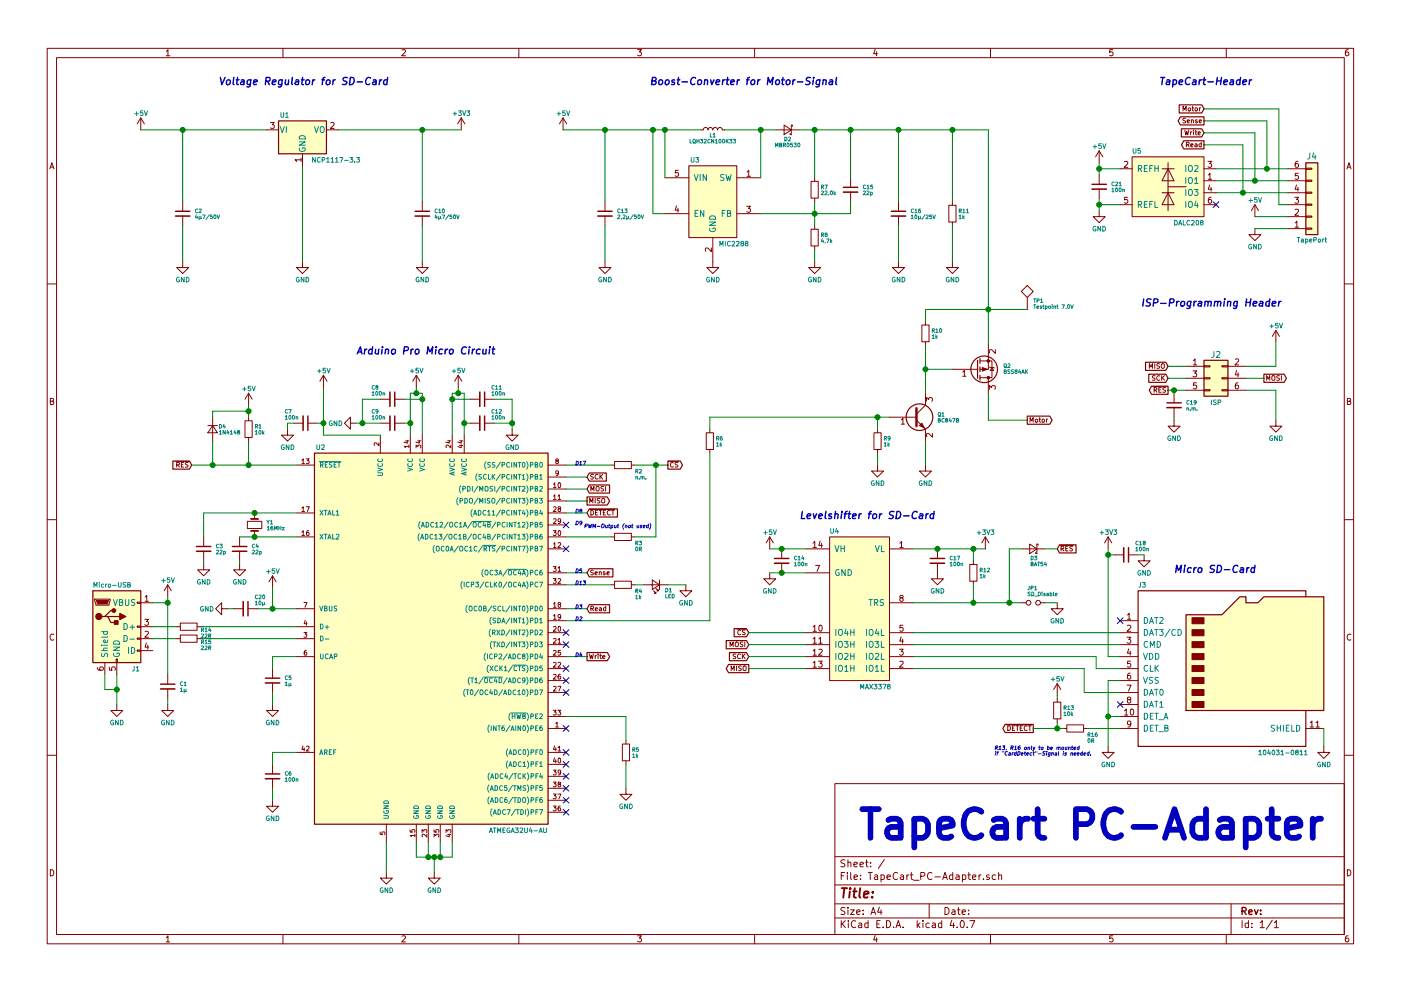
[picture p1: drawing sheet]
EESchema Schematic File Version 2
LIBS:TapeCart_PC-Adapter-rescue
LIBS:TTB
LIBS:power
LIBS:device
LIBS:switches
LIBS:relays
LIBS:motors
LIBS:transistors
LIBS:conn
LIBS:linear
LIBS:regul
LIBS:74xx
LIBS:cmos4000
LIBS:adc-dac
LIBS:memory
LIBS:xilinx
LIBS:microcontrollers
LIBS:dsp
LIBS:microchip
LIBS:analog_switches
LIBS:motorola
LIBS:texas
LIBS:intel
LIBS:audio
LIBS:interface
LIBS:digital-audio
LIBS:philips
LIBS:display
LIBS:cypress
LIBS:siliconi
LIBS:opto
LIBS:atmel
LIBS:contrib
LIBS:valves
LIBS:TapeCart_PC-Adapter-cache
EELAYER 25 0
EELAYER END
$Descr A4 11693 8268
encoding utf-8
Sheet 1 1
Title ""
Date ""
Rev ""
Comp ""
Comment1 ""
Comment2 ""
Comment3 ""
Comment4 ""
$EndDescr
$Comp
L ATMEGA32U4-AU U2
U 1 1
P 3625 5425
F 0 "U2" H 2675 7125 39  0000 C CNN
F 1 "ATMEGA32U4-AU" H 4325 3925 39  0000 C CNN
F 2 "Housings_QFP:TQFP-44_10x10mm_Pitch0.8mm" H 3625 5425 50  0001 C CIN
F 3 "" H 4725 6525 50  0001 C CNN
	1    3625 5425
	1    0    0    -1  
$EndComp
$Comp
L GND #PWR01
U 1 1
P 3625 7275
F 0 "#PWR01" H 3625 7025 50  0001 C CNN
F 1 "GND" H 3625 7125 39  0000 C CNN
F 2 "" H 3625 7275 50  0001 C CNN
F 3 "" H 3625 7275 50  0001 C CNN
	1    3625 7275
	1    0    0    -1  
$EndComp
Wire Wire Line
	3475 7025 3475 7150
Wire Wire Line
	3475 7150 3775 7150
Wire Wire Line
	3625 7150 3625 7275
Wire Wire Line
	3775 7150 3775 7025
Connection ~ 3625 7150
Wire Wire Line
	3675 7025 3675 7150
Connection ~ 3675 7150
Wire Wire Line
	3575 7025 3575 7150
Connection ~ 3575 7150
$Comp
L GND #PWR02
U 1 1
P 3225 7275
F 0 "#PWR02" H 3225 7025 50  0001 C CNN
F 1 "GND" H 3225 7125 39  0000 C CNN
F 2 "" H 3225 7275 50  0001 C CNN
F 3 "" H 3225 7275 50  0001 C CNN
	1    3225 7275
	1    0    0    -1  
$EndComp
Wire Wire Line
	3225 7025 3225 7275
$Comp
L Conn_01x06 J4
U 1 1
P 10950 1700
F 0 "J4" H 10950 1300 50  0000 C CNN
F 1 "TapePort" H 10950 2000 39  0000 C CNN
F 2 "TTB_MyLib:TTB_C64_Tapeport_PCB" H 10950 1700 50  0001 C CNN
F 3 "" H 10950 1700 50  0001 C CNN
	1    10950 1700
	1    0    0    1   
$EndComp
Wire Wire Line
	10750 1700 10675 1700
Wire Wire Line
	10475 1800 10750 1800
$Comp
L GND #PWR03
U 1 1
P 10475 1900
F 0 "#PWR03" H 10475 1650 50  0001 C CNN
F 1 "GND" H 10475 1750 39  0000 C CNN
F 2 "" H 10475 1900 50  0001 C CNN
F 3 "" H 10475 1900 50  0001 C CNN
	1    10475 1900
	1    0    0    -1  
$EndComp
Wire Wire Line
	10475 1900 10750 1900
$Comp
L +5V #PWR04
U 1 1
P 10475 1800
F 0 "#PWR04" H 10475 1650 50  0001 C CNN
F 1 "+5V" H 10475 1940 39  0000 C CNN
F 2 "" H 10475 1800 50  0001 C CNN
F 3 "" H 10475 1800 50  0001 C CNN
	1    10475 1800
	1    0    0    -1  
$EndComp
Text GLabel 10050 900  0    39   Input ~ 0
Motor
Text GLabel 10050 1200 0    39   Output ~ 0
Read
Text GLabel 10050 1100 0    39   Input ~ 0
Write
Text GLabel 10050 1000 0    39   Output ~ 0
Sense
$Comp
L GND #PWR05
U 1 1
P 2275 5875
F 0 "#PWR05" H 2275 5625 50  0001 C CNN
F 1 "GND" H 2275 5725 39  0000 C CNN
F 2 "" H 2275 5875 50  0001 C CNN
F 3 "" H 2275 5875 50  0001 C CNN
	1    2275 5875
	1    0    0    -1  
$EndComp
$Comp
L C_Small C5
U 1 1
P 2275 5675
F 0 "C5" H 2375 5700 31  0000 L CNN
F 1 "1µ" H 2375 5650 31  0000 L CNN
F 2 "TTB_MyLib:TTB_C0805" H 2275 5675 50  0001 C CNN
F 3 "" H 2275 5675 50  0001 C CNN
	1    2275 5675
	1    0    0    -1  
$EndComp
Wire Wire Line
	2475 5475 2275 5475
Wire Wire Line
	2275 5475 2275 5575
Wire Wire Line
	2275 5775 2275 5875
$Comp
L R_Small R1
U 1 1
P 2075 3575
F 0 "R1" H 2125 3600 31  0000 L CNN
F 1 "10k" H 2125 3550 31  0000 L CNN
F 2 "TTB_MyLib:TTB_R0603" H 2075 3575 50  0001 C CNN
F 3 "" H 2075 3575 50  0001 C CNN
	1    2075 3575
	1    0    0    -1  
$EndComp
Wire Wire Line
	1600 3875 2475 3875
Wire Wire Line
	2075 3875 2075 3675
$Comp
L +5V #PWR06
U 1 1
P 2075 3375
F 0 "#PWR06" H 2075 3225 50  0001 C CNN
F 1 "+5V" H 2075 3515 39  0000 C CNN
F 2 "" H 2075 3375 50  0001 C CNN
F 3 "" H 2075 3375 50  0001 C CNN
	1    2075 3375
	1    0    0    -1  
$EndComp
Wire Wire Line
	2075 3375 2075 3475
$Comp
L +5V #PWR07
U 1 1
P 2275 4900
F 0 "#PWR07" H 2275 4750 50  0001 C CNN
F 1 "+5V" H 2275 5040 39  0000 C CNN
F 2 "" H 2275 4900 50  0001 C CNN
F 3 "" H 2275 4900 50  0001 C CNN
	1    2275 4900
	1    0    0    -1  
$EndComp
Wire Wire Line
	2150 5075 2475 5075
Wire Wire Line
	2275 5075 2275 4900
$Comp
L C_Small C6
U 1 1
P 2275 6475
F 0 "C6" H 2375 6500 31  0000 L CNN
F 1 "100n" H 2375 6450 31  0000 L CNN
F 2 "TTB_MyLib:TTB_C0603" H 2275 6475 50  0001 C CNN
F 3 "" H 2275 6475 50  0001 C CNN
	1    2275 6475
	1    0    0    -1  
$EndComp
$Comp
L GND #PWR08
U 1 1
P 2275 6675
F 0 "#PWR08" H 2275 6425 50  0001 C CNN
F 1 "GND" H 2275 6525 39  0000 C CNN
F 2 "" H 2275 6675 50  0001 C CNN
F 3 "" H 2275 6675 50  0001 C CNN
	1    2275 6675
	1    0    0    -1  
$EndComp
Wire Wire Line
	2475 6275 2275 6275
Wire Wire Line
	2275 6275 2275 6375
Wire Wire Line
	2275 6575 2275 6675
Wire Wire Line
	2475 5225 1675 5225
Wire Wire Line
	1675 5325 2475 5325
$Comp
L USB_OTG J1
U 1 1
P 975 5225
F 0 "J1" H 1100 4875 39  0000 L CNN
F 1 "Micro-USB" H 775 5575 39  0000 L CNN
F 2 "TTB_MyLib:TTB_USB-B_Micro_Würth" H 1125 5175 50  0001 C CNN
F 3 "" H 1125 5175 50  0001 C CNN
F 4 "-" H 975 5225 60  0001 C CNN "Digikey"
	1    975  5225
	1    0    0    -1  
$EndComp
$Comp
L +5V #PWR09
U 1 1
P 1400 4975
F 0 "#PWR09" H 1400 4825 50  0001 C CNN
F 1 "+5V" H 1400 5115 39  0000 C CNN
F 2 "" H 1400 4975 50  0001 C CNN
F 3 "" H 1400 4975 50  0001 C CNN
	1    1400 4975
	1    0    0    -1  
$EndComp
Wire Wire Line
	1275 5025 1400 5025
Wire Wire Line
	1400 4975 1400 5625
$Comp
L GND #PWR010
U 1 1
P 975 5875
F 0 "#PWR010" H 975 5625 50  0001 C CNN
F 1 "GND" H 975 5725 39  0000 C CNN
F 2 "" H 975 5875 50  0001 C CNN
F 3 "" H 975 5875 50  0001 C CNN
	1    975  5875
	1    0    0    -1  
$EndComp
Wire Wire Line
	975  5625 975  5875
Wire Wire Line
	875  5625 875  5750
Wire Wire Line
	875  5750 975  5750
Connection ~ 975  5750
$Comp
L C_Small C4
U 1 1
P 2000 4575
F 0 "C4" H 2100 4600 31  0000 L CNN
F 1 "22p" H 2100 4550 31  0000 L CNN
F 2 "TTB_MyLib:TTB_C0603wide" H 2000 4575 50  0001 C CNN
F 3 "" H 2000 4575 50  0001 C CNN
	1    2000 4575
	1    0    0    -1  
$EndComp
$Comp
L GND #PWR011
U 1 1
P 2000 4700
F 0 "#PWR011" H 2000 4450 50  0001 C CNN
F 1 "GND" H 2000 4550 39  0000 C CNN
F 2 "" H 2000 4700 50  0001 C CNN
F 3 "" H 2000 4700 50  0001 C CNN
	1    2000 4700
	1    0    0    -1  
$EndComp
$Comp
L Crystal_Small Y1
U 1 1
P 2125 4375
F 0 "Y1" V 2100 4475 31  0000 L CNN
F 1 "16MHz" V 2150 4475 31  0000 L CNN
F 2 "TTB_MyLib:TTB_7A" H 2125 4375 50  0001 C CNN
F 3 "" H 2125 4375 50  0001 C CNN
	1    2125 4375
	0    1    1    0   
$EndComp
Wire Wire Line
	1700 4275 2475 4275
Wire Wire Line
	2000 4475 2475 4475
$Comp
L C_Small C3
U 1 1
P 1700 4575
F 0 "C3" H 1800 4600 31  0000 L CNN
F 1 "22p" H 1800 4550 31  0000 L CNN
F 2 "TTB_MyLib:TTB_C0603wide" H 1700 4575 50  0001 C CNN
F 3 "" H 1700 4575 50  0001 C CNN
	1    1700 4575
	1    0    0    -1  
$EndComp
$Comp
L GND #PWR012
U 1 1
P 1700 4700
F 0 "#PWR012" H 1700 4450 50  0001 C CNN
F 1 "GND" H 1700 4550 39  0000 C CNN
F 2 "" H 1700 4700 50  0001 C CNN
F 3 "" H 1700 4700 50  0001 C CNN
	1    1700 4700
	1    0    0    -1  
$EndComp
Wire Wire Line
	1700 4675 1700 4700
Wire Wire Line
	1700 4275 1700 4475
Connection ~ 2125 4275
Connection ~ 2125 4475
Wire Wire Line
	2000 4675 2000 4700
$Comp
L C_Small C12
U 1 1
P 4025 3525
F 0 "C12" V 3925 3600 31  0000 L CNN
F 1 "100n" V 3975 3600 31  0000 L CNN
F 2 "TTB_MyLib:TTB_C0603" H 4025 3525 50  0001 C CNN
F 3 "" H 4025 3525 50  0001 C CNN
	1    4025 3525
	0    1    1    0   
$EndComp
$Comp
L GND #PWR013
U 1 1
P 5225 6575
F 0 "#PWR013" H 5225 6325 50  0001 C CNN
F 1 "GND" H 5225 6425 39  0000 C CNN
F 2 "" H 5225 6575 50  0001 C CNN
F 3 "" H 5225 6575 50  0001 C CNN
	1    5225 6575
	1    0    0    -1  
$EndComp
Wire Wire Line
	4725 5975 5225 5975
$Comp
L C_Small C1
U 1 1
P 1400 5725
F 0 "C1" H 1500 5750 31  0000 L CNN
F 1 "1µ" H 1500 5700 31  0000 L CNN
F 2 "TTB_MyLib:TTB_C1206" H 1400 5725 50  0001 C CNN
F 3 "" H 1400 5725 50  0001 C CNN
	1    1400 5725
	1    0    0    -1  
$EndComp
$Comp
L GND #PWR014
U 1 1
P 1400 5875
F 0 "#PWR014" H 1400 5625 50  0001 C CNN
F 1 "GND" H 1400 5725 39  0000 C CNN
F 2 "" H 1400 5875 50  0001 C CNN
F 3 "" H 1400 5875 50  0001 C CNN
	1    1400 5875
	1    0    0    -1  
$EndComp
Wire Wire Line
	1400 5825 1400 5875
Text GLabel 8575 3500 2    39   Output ~ 0
Motor
Wire Wire Line
	8250 3275 8250 3500
Wire Wire Line
	8250 3500 8575 3500
$Comp
L R_Small R10
U 1 1
P 7725 2775
F 0 "R10" H 7775 2800 31  0000 L CNN
F 1 "1k" H 7775 2750 31  0000 L CNN
F 2 "TTB_MyLib:TTB_R0603" H 7725 2775 50  0001 C CNN
F 3 "" H 7725 2775 50  0001 C CNN
	1    7725 2775
	1    0    0    -1  
$EndComp
Wire Wire Line
	7725 2675 7725 2575
Wire Wire Line
	7725 2575 8575 2575
Wire Wire Line
	8250 1075 8250 2875
Wire Wire Line
	7725 2875 7725 3275
Wire Wire Line
	7725 3075 7950 3075
Connection ~ 8250 2575
$Comp
L GND #PWR015
U 1 1
P 7725 3875
F 0 "#PWR015" H 7725 3625 50  0001 C CNN
F 1 "GND" H 7725 3725 39  0000 C CNN
F 2 "" H 7725 3875 50  0001 C CNN
F 3 "" H 7725 3875 50  0001 C CNN
	1    7725 3875
	1    0    0    -1  
$EndComp
Connection ~ 7725 3075
Wire Wire Line
	7725 3675 7725 3875
$Comp
L R_Small R9
U 1 1
P 7325 3675
F 0 "R9" H 7375 3700 31  0000 L CNN
F 1 "1k" H 7375 3650 31  0000 L CNN
F 2 "TTB_MyLib:TTB_R0603" H 7325 3675 50  0001 C CNN
F 3 "" H 7325 3675 50  0001 C CNN
	1    7325 3675
	1    0    0    -1  
$EndComp
$Comp
L GND #PWR016
U 1 1
P 7325 3875
F 0 "#PWR016" H 7325 3625 50  0001 C CNN
F 1 "GND" H 7325 3725 39  0000 C CNN
F 2 "" H 7325 3875 50  0001 C CNN
F 3 "" H 7325 3875 50  0001 C CNN
	1    7325 3875
	1    0    0    -1  
$EndComp
Wire Wire Line
	7325 3775 7325 3875
$Comp
L R_Small R6
U 1 1
P 5925 3675
F 0 "R6" H 5975 3700 31  0000 L CNN
F 1 "1k" H 5975 3650 31  0000 L CNN
F 2 "TTB_MyLib:TTB_R0603" H 5925 3675 50  0001 C CNN
F 3 "" H 5925 3675 50  0001 C CNN
	1    5925 3675
	1    0    0    -1  
$EndComp
Text GLabel 4900 5075 2    39   Input ~ 0
Read
Wire Wire Line
	4900 5075 4725 5075
Text GLabel 4900 5475 2    39   Output ~ 0
Write
Wire Wire Line
	4900 5475 4725 5475
NoConn ~ 4725 4575
Text GLabel 4900 4775 2    39   Input ~ 0
Sense
Wire Wire Line
	4725 4775 4900 4775
NoConn ~ 4725 5275
NoConn ~ 4725 5375
NoConn ~ 4725 5575
NoConn ~ 4725 5675
NoConn ~ 4725 5775
NoConn ~ 4725 6075
NoConn ~ 4725 6275
NoConn ~ 4725 6375
NoConn ~ 4725 6475
NoConn ~ 4725 6575
NoConn ~ 4725 6675
NoConn ~ 4725 6775
Wire Wire Line
	5925 3475 7425 3475
Wire Wire Line
	7325 3475 7325 3575
Wire Wire Line
	5925 3475 5925 3575
Connection ~ 7325 3475
Wire Wire Line
	4725 5175 5925 5175
Wire Wire Line
	5925 5175 5925 3775
$Comp
L Conn_02x03_Odd_Even J2
U 1 1
P 10100 3150
F 0 "J2" H 10150 3350 50  0000 C CNN
F 1 "ISP" H 10150 2950 39  0000 C CNN
F 2 "TTB_MyLib:TTB_Pinhead_2x3" H 10100 3150 50  0001 C CNN
F 3 "" H 10100 3150 50  0001 C CNN
	1    10100 3150
	1    0    0    -1  
$EndComp
$Comp
L GND #PWR017
U 1 1
P 10650 3500
F 0 "#PWR017" H 10650 3250 50  0001 C CNN
F 1 "GND" H 10650 3350 39  0000 C CNN
F 2 "" H 10650 3500 50  0001 C CNN
F 3 "" H 10650 3500 50  0001 C CNN
	1    10650 3500
	1    0    0    -1  
$EndComp
Wire Wire Line
	10400 3250 10650 3250
Wire Wire Line
	10650 3250 10650 3500
$Comp
L +5V #PWR018
U 1 1
P 10650 2850
F 0 "#PWR018" H 10650 2700 50  0001 C CNN
F 1 "+5V" H 10650 2990 39  0000 C CNN
F 2 "" H 10650 2850 50  0001 C CNN
F 3 "" H 10650 2850 50  0001 C CNN
	1    10650 2850
	1    0    0    -1  
$EndComp
Wire Wire Line
	10400 3050 10650 3050
Wire Wire Line
	10650 3050 10650 2850
$Comp
L D_Schottky_Small D2
U 1 1
P 6575 1075
F 0 "D2" H 6575 1000 31  0000 C CNN
F 1 "MBR0530" H 6575 950 31  0000 C CNN
F 2 "TTB_MyLib:TTB_D_SOD-123" V 6575 1075 50  0001 C CNN
F 3 "" V 6575 1075 50  0001 C CNN
F 4 "MBR0530CT-ND" H 6575 1075 60  0001 C CNN "Digikey"
	1    6575 1075
	-1   0    0    -1  
$EndComp
$Comp
L MIC2288 U3
U 1 1
P 5950 1675
F 0 "U3" H 5800 2025 39  0000 C CNN
F 1 "MIC2288" H 6000 1325 39  0000 L CNN
F 2 "TO_SOT_Packages_SMD:SOT-23-5_HandSoldering" H 5950 1825 60  0001 C CNN
F 3 "" H 5950 1825 60  0000 C CNN
F 4 "576-1729-1-ND" H 5950 1675 60  0001 C CNN "Digikey"
F 5 "TPS61041" H 5950 1675 60  0001 C CNN "Alternative"
	1    5950 1675
	1    0    0    -1  
$EndComp
Wire Wire Line
	6350 1475 6350 1075
Wire Wire Line
	6050 1075 6475 1075
$Comp
L R_Small R8
U 1 1
P 6800 1975
F 0 "R8" H 6850 2000 31  0000 L CNN
F 1 "4,7k" H 6850 1950 31  0000 L CNN
F 2 "TTB_MyLib:TTB_R0603" H 6800 1975 50  0001 C CNN
F 3 "" H 6800 1975 50  0001 C CNN
	1    6800 1975
	1    0    0    -1  
$EndComp
Wire Wire Line
	6350 1775 7100 1775
Wire Wire Line
	6800 1675 6800 1875
$Comp
L R_Small R7
U 1 1
P 6800 1575
F 0 "R7" H 6850 1600 31  0000 L CNN
F 1 "22,0k" H 6850 1550 31  0000 L CNN
F 2 "TTB_MyLib:TTB_R0603" H 6800 1575 50  0001 C CNN
F 3 "" H 6800 1575 50  0001 C CNN
	1    6800 1575
	1    0    0    -1  
$EndComp
Connection ~ 6800 1775
Wire Wire Line
	6800 1475 6800 1075
Wire Wire Line
	6675 1075 8250 1075
$Comp
L GND #PWR019
U 1 1
P 5950 2175
F 0 "#PWR019" H 5950 1925 50  0001 C CNN
F 1 "GND" H 5950 2025 39  0000 C CNN
F 2 "" H 5950 2175 50  0001 C CNN
F 3 "" H 5950 2175 50  0001 C CNN
	1    5950 2175
	1    0    0    -1  
$EndComp
$Comp
L GND #PWR020
U 1 1
P 6800 2175
F 0 "#PWR020" H 6800 1925 50  0001 C CNN
F 1 "GND" H 6800 2025 39  0000 C CNN
F 2 "" H 6800 2175 50  0001 C CNN
F 3 "" H 6800 2175 50  0001 C CNN
	1    6800 2175
	1    0    0    -1  
$EndComp
Wire Wire Line
	6800 2175 6800 2075
Connection ~ 6800 1075
$Comp
L L_Small L1
U 1 1
P 5950 1075
F 0 "L1" V 5900 1075 31  0000 C CNN
F 1 "LQH32CN100K33" V 5850 1075 31  0000 C CNN
F 2 "TTB_MyLib:TTB_L_MURATA-LQH32" H 5950 1075 50  0001 C CNN
F 3 "" H 5950 1075 50  0001 C CNN
F 4 "490-6614-1-ND" V 5950 1075 60  0001 C CNN "Digikey"
	1    5950 1075
	0    -1   -1   0   
$EndComp
Wire Wire Line
	5550 1075 5550 1475
Wire Wire Line
	4700 1075 5850 1075
Connection ~ 6350 1075
Wire Wire Line
	5550 1775 5450 1775
Wire Wire Line
	5450 1775 5450 1075
Connection ~ 5550 1075
Text GLabel 10550 3150 2    39   Output ~ 0
MOSI
Text GLabel 9750 3250 0    39   Output ~ 0
~RES
Wire Wire Line
	10550 3150 10400 3150
Wire Wire Line
	9750 3250 9900 3250
Text GLabel 9750 3050 0    39   Input ~ 0
MISO
Wire Wire Line
	9750 3050 9900 3050
Text GLabel 9750 3150 0    39   Input ~ 0
SCK
Wire Wire Line
	9750 3150 9900 3150
Text GLabel 4900 3975 2    39   Input ~ 0
SCK
Text GLabel 4900 4075 2    39   Input ~ 0
MOSI
Text GLabel 1600 3875 0    39   Input ~ 0
~RES
Text GLabel 4900 4175 2    39   Output ~ 0
MISO
Connection ~ 2075 3875
Wire Wire Line
	4725 3975 4900 3975
$Comp
L +5V #PWR021
U 1 1
P 4700 1075
F 0 "#PWR021" H 4700 925 50  0001 C CNN
F 1 "+5V" H 4700 1215 39  0000 C CNN
F 2 "" H 4700 1075 50  0001 C CNN
F 3 "" H 4700 1075 50  0001 C CNN
	1    4700 1075
	1    0    0    -1  
$EndComp
Connection ~ 5450 1075
$Comp
L C_Small C13
U 1 1
P 5050 1775
F 0 "C13" H 5150 1800 31  0000 L CNN
F 1 "2,2µ/50V" H 5150 1750 31  0000 L CNN
F 2 "TTB_MyLib:TTB_C1206" H 5050 1775 50  0001 C CNN
F 3 "" H 5050 1775 50  0001 C CNN
	1    5050 1775
	1    0    0    -1  
$EndComp
$Comp
L C_Small C16
U 1 1
P 7500 1775
F 0 "C16" H 7600 1800 31  0000 L CNN
F 1 "10µ/25V" H 7600 1750 31  0000 L CNN
F 2 "TTB_MyLib:TTB_C1206" H 7500 1775 50  0001 C CNN
F 3 "" H 7500 1775 50  0001 C CNN
	1    7500 1775
	1    0    0    -1  
$EndComp
$Comp
L GND #PWR022
U 1 1
P 7500 2175
F 0 "#PWR022" H 7500 1925 50  0001 C CNN
F 1 "GND" H 7500 2025 39  0000 C CNN
F 2 "" H 7500 2175 50  0001 C CNN
F 3 "" H 7500 2175 50  0001 C CNN
	1    7500 2175
	1    0    0    -1  
$EndComp
Wire Wire Line
	7500 2175 7500 1875
Wire Wire Line
	7500 1075 7500 1675
Connection ~ 7500 1075
$Comp
L GND #PWR023
U 1 1
P 5050 2175
F 0 "#PWR023" H 5050 1925 50  0001 C CNN
F 1 "GND" H 5050 2025 39  0000 C CNN
F 2 "" H 5050 2175 50  0001 C CNN
F 3 "" H 5050 2175 50  0001 C CNN
	1    5050 2175
	1    0    0    -1  
$EndComp
Wire Wire Line
	5050 2175 5050 1875
Wire Wire Line
	5050 1675 5050 1075
Connection ~ 5050 1075
Wire Wire Line
	4900 4075 4725 4075
Wire Wire Line
	4725 4175 4900 4175
$Comp
L R_Small R5
U 1 1
P 5225 6275
F 0 "R5" H 5275 6300 31  0000 L CNN
F 1 "1k" H 5275 6250 31  0000 L CNN
F 2 "TTB_MyLib:TTB_R0603" H 5225 6275 50  0001 C CNN
F 3 "" H 5225 6275 50  0001 C CNN
	1    5225 6275
	1    0    0    -1  
$EndComp
Wire Wire Line
	5225 6575 5225 6375
Wire Wire Line
	5225 5975 5225 6175
Text Notes 7175 7000 0    240  ~ 48
TapeCart PC-Adapter
$Comp
L Q_PMOS_GSD Q2
U 1 1
P 8150 3075
F 0 "Q2" H 8375 3050 31  0000 L CNN
F 1 "BSS84AK" H 8375 3100 31  0000 L CNN
F 2 "TTB_MyLib:TTB_SOT23" H 8350 3175 50  0001 C CNN
F 3 "" H 8150 3075 50  0001 C CNN
F 4 "BSS84CT-ND" H 8150 3075 60  0001 C CNN "Digikey"
	1    8150 3075
	1    0    0    1   
$EndComp
$Comp
L Q_NPN_BEC Q1
U 1 1
P 7625 3475
F 0 "Q1" H 7825 3500 31  0000 L CNN
F 1 "BC847B" H 7825 3450 31  0000 L CNN
F 2 "TTB_MyLib:TTB_SOT23" H 7825 3575 50  0001 C CNN
F 3 "" H 7625 3475 50  0001 C CNN
F 4 "BC847BLT3GOSCT-ND" H 7625 3475 60  0001 C CNN "Digikey"
	1    7625 3475
	1    0    0    -1  
$EndComp
$Comp
L C_Small C15
U 1 1
P 7100 1575
F 0 "C15" H 7200 1600 31  0000 L CNN
F 1 "22p" H 7200 1550 31  0000 L CNN
F 2 "TTB_MyLib:TTB_C0603" H 7100 1575 50  0001 C CNN
F 3 "" H 7100 1575 50  0001 C CNN
	1    7100 1575
	1    0    0    -1  
$EndComp
Wire Wire Line
	7100 1075 7100 1475
Connection ~ 7100 1075
Wire Wire Line
	7100 1775 7100 1675
$Comp
L C_Small C11
U 1 1
P 4025 3325
F 0 "C11" V 3925 3400 31  0000 L CNN
F 1 "100n" V 3975 3400 31  0000 L CNN
F 2 "TTB_MyLib:TTB_C0603" H 4025 3325 50  0001 C CNN
F 3 "" H 4025 3325 50  0001 C CNN
	1    4025 3325
	0    1    1    0   
$EndComp
Wire Wire Line
	3875 3275 3875 3625
Wire Wire Line
	3875 3525 3925 3525
Wire Wire Line
	3775 3275 3775 3625
Wire Wire Line
	3775 3325 3925 3325
$Comp
L +5V #PWR024
U 1 1
P 3825 3225
F 0 "#PWR024" H 3825 3075 50  0001 C CNN
F 1 "+5V" H 3825 3365 39  0000 C CNN
F 2 "" H 3825 3225 50  0001 C CNN
F 3 "" H 3825 3225 50  0001 C CNN
	1    3825 3225
	1    0    0    -1  
$EndComp
Wire Wire Line
	3775 3275 3875 3275
Wire Wire Line
	3825 3275 3825 3225
Connection ~ 3875 3525
Connection ~ 3775 3325
Connection ~ 3825 3275
$Comp
L GND #PWR025
U 1 1
P 4275 3575
F 0 "#PWR025" H 4275 3325 50  0001 C CNN
F 1 "GND" H 4275 3425 39  0000 C CNN
F 2 "" H 4275 3575 50  0001 C CNN
F 3 "" H 4275 3575 50  0001 C CNN
	1    4275 3575
	1    0    0    -1  
$EndComp
Wire Wire Line
	4125 3325 4275 3325
Wire Wire Line
	4275 3325 4275 3575
Wire Wire Line
	4125 3525 4275 3525
Connection ~ 4275 3525
$Comp
L C_Small C9
U 1 1
P 3275 3525
F 0 "C9" V 3175 3350 31  0000 L CNN
F 1 "100n" V 3225 3350 31  0000 L CNN
F 2 "TTB_MyLib:TTB_C0603" H 3275 3525 50  0001 C CNN
F 3 "" H 3275 3525 50  0001 C CNN
	1    3275 3525
	0    1    1    0   
$EndComp
$Comp
L C_Small C8
U 1 1
P 3275 3325
F 0 "C8" V 3175 3150 31  0000 L CNN
F 1 "100n" V 3225 3150 31  0000 L CNN
F 2 "TTB_MyLib:TTB_C0603" H 3275 3325 50  0001 C CNN
F 3 "" H 3275 3325 50  0001 C CNN
	1    3275 3325
	0    1    1    0   
$EndComp
Wire Wire Line
	3525 3275 3525 3625
Wire Wire Line
	3525 3325 3375 3325
Wire Wire Line
	3425 3275 3425 3625
Wire Wire Line
	3425 3525 3375 3525
$Comp
L +5V #PWR026
U 1 1
P 3475 3225
F 0 "#PWR026" H 3475 3075 50  0001 C CNN
F 1 "+5V" H 3475 3365 39  0000 C CNN
F 2 "" H 3475 3225 50  0001 C CNN
F 3 "" H 3475 3225 50  0001 C CNN
	1    3475 3225
	1    0    0    -1  
$EndComp
Wire Wire Line
	3425 3275 3525 3275
Wire Wire Line
	3475 3275 3475 3225
Connection ~ 3525 3325
Connection ~ 3425 3525
Connection ~ 3475 3275
$Comp
L GND #PWR027
U 1 1
P 2975 3525
F 0 "#PWR027" H 2975 3275 50  0001 C CNN
F 1 "GND" V 2975 3350 39  0000 C CNN
F 2 "" H 2975 3525 50  0001 C CNN
F 3 "" H 2975 3525 50  0001 C CNN
	1    2975 3525
	0    1    1    0   
$EndComp
Wire Wire Line
	2975 3525 3175 3525
Wire Wire Line
	3025 3525 3025 3325
Wire Wire Line
	3025 3325 3175 3325
Connection ~ 3025 3525
Wire Wire Line
	2700 3625 3175 3625
Wire Wire Line
	2700 3225 2700 3625
$Comp
L +5V #PWR028
U 1 1
P 2700 3225
F 0 "#PWR028" H 2700 3075 50  0001 C CNN
F 1 "+5V" H 2700 3365 39  0000 C CNN
F 2 "" H 2700 3225 50  0001 C CNN
F 3 "" H 2700 3225 50  0001 C CNN
	1    2700 3225
	1    0    0    -1  
$EndComp
$Comp
L C_Small C7
U 1 1
P 2550 3525
F 0 "C7" V 2450 3350 31  0000 L CNN
F 1 "100n" V 2500 3350 31  0000 L CNN
F 2 "TTB_MyLib:TTB_C0603" H 2550 3525 50  0001 C CNN
F 3 "" H 2550 3525 50  0001 C CNN
	1    2550 3525
	0    1    1    0   
$EndComp
Wire Wire Line
	2650 3525 2700 3525
Connection ~ 2700 3525
$Comp
L GND #PWR029
U 1 1
P 2400 3575
F 0 "#PWR029" H 2400 3325 50  0001 C CNN
F 1 "GND" H 2400 3425 39  0000 C CNN
F 2 "" H 2400 3575 50  0001 C CNN
F 3 "" H 2400 3575 50  0001 C CNN
	1    2400 3575
	1    0    0    -1  
$EndComp
Wire Wire Line
	2450 3525 2400 3525
Wire Wire Line
	2400 3525 2400 3575
$Comp
L C_Small C19
U 1 1
P 9800 3375
F 0 "C19" H 9900 3400 31  0000 L CNN
F 1 "n.m." H 9900 3350 31  0000 L CNN
F 2 "TTB_MyLib:TTB_C0603" H 9800 3375 50  0001 C CNN
F 3 "" H 9800 3375 50  0001 C CNN
F 4 "mit 47nF startet zuerst immer der Bootloader" H 9800 3375 60  0001 C CNN "Hinweis"
	1    9800 3375
	1    0    0    -1  
$EndComp
$Comp
L GND #PWR030
U 1 1
P 9800 3500
F 0 "#PWR030" H 9800 3250 50  0001 C CNN
F 1 "GND" H 9800 3350 39  0000 C CNN
F 2 "" H 9800 3500 50  0001 C CNN
F 3 "" H 9800 3500 50  0001 C CNN
	1    9800 3500
	1    0    0    -1  
$EndComp
Wire Wire Line
	9800 3250 9800 3275
Connection ~ 9800 3250
Wire Wire Line
	9800 3475 9800 3500
Text GLabel 6250 5575 0    39   Output ~ 0
MISO
Text GLabel 6250 5475 0    39   Input ~ 0
SCK
Text GLabel 6250 5375 0    39   Input ~ 0
MOSI
$Comp
L R_Small R2
U 1 1
P 5200 3875
F 0 "R2" V 5250 3975 31  0000 L CNN
F 1 "n.m." V 5300 3975 31  0000 L CNN
F 2 "TTB_MyLib:TTB_R0603" H 5200 3875 50  0001 C CNN
F 3 "" H 5200 3875 50  0001 C CNN
	1    5200 3875
	0    1    1    0   
$EndComp
$Comp
L R_Small R3
U 1 1
P 5200 4475
F 0 "R3" V 5250 4575 31  0000 L CNN
F 1 "0R" V 5300 4575 31  0000 L CNN
F 2 "TTB_MyLib:TTB_R0603" H 5200 4475 50  0001 C CNN
F 3 "" H 5200 4475 50  0001 C CNN
	1    5200 4475
	0    1    1    0   
$EndComp
Wire Wire Line
	4725 3875 5100 3875
Wire Wire Line
	4725 4475 5100 4475
Wire Wire Line
	5300 4475 5475 4475
Wire Wire Line
	5475 4475 5475 3875
Wire Wire Line
	5300 3875 5575 3875
Text GLabel 5575 3875 2    39   Output ~ 0
~CS
Connection ~ 5475 3875
Text GLabel 6250 5275 0    39   Input ~ 0
~CS
$Comp
L MAX3378 U4
U 1 1
P 7175 5075
F 0 "U4" H 6925 5725 39  0000 L CNN
F 1 "MAX3378" H 7175 4425 39  0000 L CNN
F 2 "Housings_SSOP:TSSOP-14_4.4x5mm_Pitch0.65mm" H 7175 5225 60  0001 C CNN
F 3 "" H 7175 5225 60  0000 C CNN
F 4 "MAX3378EEUD+-ND" H 7175 5075 60  0001 C CNN "Digikey"
	1    7175 5075
	1    0    0    -1  
$EndComp
$Comp
L GND #PWR031
U 1 1
P 6425 4775
F 0 "#PWR031" H 6425 4525 50  0001 C CNN
F 1 "GND" H 6425 4625 39  0000 C CNN
F 2 "" H 6425 4775 50  0001 C CNN
F 3 "" H 6425 4775 50  0001 C CNN
	1    6425 4775
	1    0    0    -1  
$EndComp
$Comp
L C_Small C14
U 1 1
P 6525 4675
F 0 "C14" H 6625 4700 31  0000 L CNN
F 1 "100n" H 6625 4650 31  0000 L CNN
F 2 "TTB_MyLib:TTB_C0603" H 6525 4675 50  0001 C CNN
F 3 "" H 6525 4675 50  0001 C CNN
	1    6525 4675
	1    0    0    -1  
$EndComp
Wire Wire Line
	6425 4575 6725 4575
Wire Wire Line
	6425 4775 6725 4775
Connection ~ 6525 4775
$Comp
L +5V #PWR032
U 1 1
P 6425 4575
F 0 "#PWR032" H 6425 4425 50  0001 C CNN
F 1 "+5V" H 6425 4715 39  0000 C CNN
F 2 "" H 6425 4575 50  0001 C CNN
F 3 "" H 6425 4575 50  0001 C CNN
	1    6425 4575
	1    0    0    -1  
$EndComp
Connection ~ 6525 4575
Wire Wire Line
	6250 5275 6725 5275
Wire Wire Line
	6250 5375 6725 5375
Wire Wire Line
	6250 5475 6725 5475
Wire Wire Line
	6250 5575 6725 5575
$Comp
L C_Small C17
U 1 1
P 7825 4675
F 0 "C17" H 7925 4700 31  0000 L CNN
F 1 "100n" H 7925 4650 31  0000 L CNN
F 2 "TTB_MyLib:TTB_C0603" H 7825 4675 50  0001 C CNN
F 3 "" H 7825 4675 50  0001 C CNN
	1    7825 4675
	1    0    0    -1  
$EndComp
$Comp
L GND #PWR033
U 1 1
P 7825 4775
F 0 "#PWR033" H 7825 4525 50  0001 C CNN
F 1 "GND" H 7825 4625 39  0000 C CNN
F 2 "" H 7825 4775 50  0001 C CNN
F 3 "" H 7825 4775 50  0001 C CNN
	1    7825 4775
	1    0    0    -1  
$EndComp
Wire Wire Line
	7625 4575 8225 4575
Connection ~ 7825 4575
$Comp
L R_Small R12
U 1 1
P 8125 4775
F 0 "R12" H 8175 4800 31  0000 L CNN
F 1 "1k" H 8175 4750 31  0000 L CNN
F 2 "TTB_MyLib:TTB_R0603" H 8125 4775 50  0001 C CNN
F 3 "" H 8125 4775 50  0001 C CNN
	1    8125 4775
	1    0    0    -1  
$EndComp
Wire Wire Line
	7625 5025 8525 5025
Wire Wire Line
	8125 5025 8125 4875
Connection ~ 8125 4575
Wire Wire Line
	8125 4575 8125 4675
$Comp
L GND #PWR034
U 1 1
P 2525 2175
F 0 "#PWR034" H 2525 1925 50  0001 C CNN
F 1 "GND" H 2525 2025 39  0000 C CNN
F 2 "" H 2525 2175 50  0001 C CNN
F 3 "" H 2525 2175 50  0001 C CNN
	1    2525 2175
	1    0    0    -1  
$EndComp
Wire Wire Line
	2525 1375 2525 2175
$Comp
L C_Small C10
U 1 1
P 3525 1775
F 0 "C10" H 3625 1800 31  0000 L CNN
F 1 "4µ7/50V" H 3625 1750 31  0000 L CNN
F 2 "TTB_MyLib:TTB_C1206" H 3525 1775 50  0001 C CNN
F 3 "" H 3525 1775 50  0001 C CNN
	1    3525 1775
	1    0    0    -1  
$EndComp
$Comp
L GND #PWR035
U 1 1
P 3525 2175
F 0 "#PWR035" H 3525 1925 50  0001 C CNN
F 1 "GND" H 3525 2025 39  0000 C CNN
F 2 "" H 3525 2175 50  0001 C CNN
F 3 "" H 3525 2175 50  0001 C CNN
	1    3525 2175
	1    0    0    -1  
$EndComp
Wire Wire Line
	3525 2175 3525 1875
Wire Wire Line
	2825 1075 3850 1075
Wire Wire Line
	3525 1075 3525 1675
$Comp
L +3V3 #PWR036
U 1 1
P 3850 1075
F 0 "#PWR036" H 3850 925 50  0001 C CNN
F 1 "+3V3" H 3850 1215 39  0000 C CNN
F 2 "" H 3850 1075 50  0001 C CNN
F 3 "" H 3850 1075 50  0001 C CNN
	1    3850 1075
	1    0    0    -1  
$EndComp
Connection ~ 3525 1075
Wire Wire Line
	1175 1075 2225 1075
$Comp
L C_Small C2
U 1 1
P 1525 1775
F 0 "C2" H 1625 1800 31  0000 L CNN
F 1 "4µ7/50V" H 1625 1750 31  0000 L CNN
F 2 "TTB_MyLib:TTB_C1206" H 1525 1775 50  0001 C CNN
F 3 "" H 1525 1775 50  0001 C CNN
	1    1525 1775
	1    0    0    -1  
$EndComp
$Comp
L GND #PWR037
U 1 1
P 1525 2175
F 0 "#PWR037" H 1525 1925 50  0001 C CNN
F 1 "GND" H 1525 2025 39  0000 C CNN
F 2 "" H 1525 2175 50  0001 C CNN
F 3 "" H 1525 2175 50  0001 C CNN
	1    1525 2175
	1    0    0    -1  
$EndComp
Wire Wire Line
	1525 1075 1525 1675
Wire Wire Line
	1525 1875 1525 2175
$Comp
L +5V #PWR038
U 1 1
P 1175 1075
F 0 "#PWR038" H 1175 925 50  0001 C CNN
F 1 "+5V" H 1175 1215 39  0000 C CNN
F 2 "" H 1175 1075 50  0001 C CNN
F 3 "" H 1175 1075 50  0001 C CNN
	1    1175 1075
	1    0    0    -1  
$EndComp
Connection ~ 1525 1075
Text Notes 1825 700  0    60   Italic 12
Voltage Regulator for SD-Card
Text Notes 5425 700  0    60   Italic 12
Boost-Converter for Motor-Signal
Text Notes 9525 2550 0    60   Italic 12
ISP-Programming Header
Text Notes 2975 2950 0    60   Italic 12
Arduino Pro Micro Circuit
Text Notes 6675 4325 0    60   Italic 12
Levelshifter for SD-Card
Text Notes 9675 700  0    60   Italic 12
TapeCart-Header
Text Notes 9800 4775 0    60   Italic 12
Micro SD-Card
$Comp
L +3V3 #PWR039
U 1 1
P 8225 4575
F 0 "#PWR039" H 8225 4425 50  0001 C CNN
F 1 "+3V3" H 8225 4715 39  0000 C CNN
F 2 "" H 8225 4575 50  0001 C CNN
F 3 "" H 8225 4575 50  0001 C CNN
	1    8225 4575
	1    0    0    -1  
$EndComp
$Comp
L GND #PWR040
U 1 1
P 8825 5025
F 0 "#PWR040" H 8825 4775 50  0001 C CNN
F 1 "GND" H 8825 4875 39  0000 C CNN
F 2 "" H 8825 5025 50  0001 C CNN
F 3 "" H 8825 5025 50  0001 C CNN
	1    8825 5025
	1    0    0    -1  
$EndComp
$Comp
L Jumper_NO_Small JP1
U 1 1
P 8625 5025
F 0 "JP1" H 8575 5150 31  0000 L CNN
F 1 "SD_Disable" H 8575 5100 31  0000 L CNN
F 2 "TTB_MyLib:TTB_Pinhead_1x2" H 8625 5025 50  0001 C CNN
F 3 "" H 8625 5025 50  0001 C CNN
	1    8625 5025
	1    0    0    -1  
$EndComp
Connection ~ 8125 5025
Wire Wire Line
	1275 5325 1475 5325
$Comp
L D_Schottky_Small D3
U 1 1
P 8625 4575
F 0 "D3" H 8650 4500 31  0000 R CNN
F 1 "BAT54" H 8650 4450 31  0000 R CNN
F 2 "TTB_MyLib:TTB_SOT23" V 8625 4575 50  0001 C CNN
F 3 "" V 8625 4575 50  0001 C CNN
F 4 "BAT54FSCT-ND" H 8625 4575 60  0001 C CNN "Digikey"
F 5 "BAT54C, BAT54S" H 8625 4575 60  0001 C CNN "Alternative"
	1    8625 4575
	-1   0    0    -1  
$EndComp
Wire Wire Line
	8525 4575 8425 4575
Wire Wire Line
	8425 4575 8425 5025
Connection ~ 8425 5025
Wire Wire Line
	8725 5025 8825 5025
Wire Wire Line
	8725 4575 8825 4575
Text GLabel 8825 4575 2    39   Input ~ 0
~RES
$Comp
L Micro_SD_Card_Det J3
U 1 1
P 10250 5575
F 0 "J3" H 9500 6275 39  0000 L CNN
F 1 "104031-0811" H 10500 4875 39  0000 L CNN
F 2 "TTB_MyLib:TTB_MicroSD_1040310811" H 12300 6275 50  0001 C CNN
F 3 "" H 10250 5675 50  0001 C CNN
F 4 "WM6357CT-ND" H 10250 5575 60  0001 C CNN "Digikey"
	1    10250 5575
	1    0    0    -1  
$EndComp
$Comp
L GND #PWR041
U 1 1
P 11050 6225
F 0 "#PWR041" H 11050 5975 50  0001 C CNN
F 1 "GND" H 11050 6075 39  0000 C CNN
F 2 "" H 11050 6225 50  0001 C CNN
F 3 "" H 11050 6225 50  0001 C CNN
	1    11050 6225
	1    0    0    -1  
$EndComp
Wire Wire Line
	11050 6075 11050 6225
$Comp
L GND #PWR042
U 1 1
P 9250 6225
F 0 "#PWR042" H 9250 5975 50  0001 C CNN
F 1 "GND" H 9250 6075 39  0000 C CNN
F 2 "" H 9250 6225 50  0001 C CNN
F 3 "" H 9250 6225 50  0001 C CNN
	1    9250 6225
	1    0    0    -1  
$EndComp
Wire Wire Line
	9250 5675 9250 6225
Wire Wire Line
	9250 5675 9350 5675
$Comp
L +3V3 #PWR043
U 1 1
P 9250 4575
F 0 "#PWR043" H 9250 4425 50  0001 C CNN
F 1 "+3V3" H 9250 4715 39  0000 C CNN
F 2 "" H 9250 4575 50  0001 C CNN
F 3 "" H 9250 4575 50  0001 C CNN
	1    9250 4575
	1    0    0    -1  
$EndComp
Wire Wire Line
	9250 5475 9350 5475
Wire Wire Line
	9250 4575 9250 5475
Connection ~ 9250 4625
$Comp
L GND #PWR044
U 1 1
P 9550 4625
F 0 "#PWR044" H 9550 4375 50  0001 C CNN
F 1 "GND" H 9550 4475 39  0000 C CNN
F 2 "" H 9550 4625 50  0001 C CNN
F 3 "" H 9550 4625 50  0001 C CNN
	1    9550 4625
	1    0    0    -1  
$EndComp
Wire Wire Line
	9350 5375 7625 5375
Wire Wire Line
	9350 5275 7625 5275
NoConn ~ 9350 5175
NoConn ~ 9350 5875
Wire Wire Line
	1475 5225 1275 5225
$Comp
L C_Small C18
U 1 1
P 9400 4625
F 0 "C18" V 9300 4700 31  0000 L CNN
F 1 "100n" V 9350 4700 31  0000 L CNN
F 2 "TTB_MyLib:TTB_C0603" H 9400 4625 50  0001 C CNN
F 3 "" H 9400 4625 50  0001 C CNN
	1    9400 4625
	0    1    1    0   
$EndComp
Wire Wire Line
	9250 4625 9300 4625
Wire Wire Line
	9500 4625 9550 4625
$Comp
L R_Small R13
U 1 1
P 8825 5925
F 0 "R13" H 8875 5950 31  0000 L CNN
F 1 "10k" H 8875 5900 31  0000 L CNN
F 2 "TTB_MyLib:TTB_R0603" H 8825 5925 50  0001 C CNN
F 3 "" H 8825 5925 50  0001 C CNN
	1    8825 5925
	1    0    0    -1  
$EndComp
$Comp
L +5V #PWR045
U 1 1
P 8825 5800
F 0 "#PWR045" H 8825 5650 50  0001 C CNN
F 1 "+5V" H 8825 5940 39  0000 C CNN
F 2 "" H 8825 5800 50  0001 C CNN
F 3 "" H 8825 5800 50  0001 C CNN
	1    8825 5800
	1    0    0    -1  
$EndComp
Wire Wire Line
	8825 6075 8825 6025
Wire Wire Line
	8825 5825 8825 5800
Connection ~ 8825 6075
Text GLabel 8625 6075 0    39   Output ~ 0
~DETECT
Text GLabel 4900 4275 2    39   Input ~ 0
~DETECT
Wire Wire Line
	9350 5975 9250 5975
Connection ~ 9250 5975
$Comp
L R_Small R4
U 1 1
P 5200 4875
F 0 "R4" V 5250 4975 31  0000 L CNN
F 1 "1k" V 5300 4975 31  0000 L CNN
F 2 "TTB_MyLib:TTB_R0603" H 5200 4875 50  0001 C CNN
F 3 "" H 5200 4875 50  0001 C CNN
	1    5200 4875
	0    1    1    0   
$EndComp
$Comp
L LED_Small D1
U 1 1
P 5475 4875
F 0 "D1" H 5400 4925 31  0000 R CNN
F 1 "LED" H 5400 4975 31  0000 R CNN
F 2 "TTB_MyLib:TTB_LED0805" V 5475 4875 50  0001 C CNN
F 3 "" V 5475 4875 50  0001 C CNN
	1    5475 4875
	-1   0    0    1   
$EndComp
$Comp
L GND #PWR046
U 1 1
P 5725 4875
F 0 "#PWR046" H 5725 4625 50  0001 C CNN
F 1 "GND" H 5725 4725 39  0000 C CNN
F 2 "" H 5725 4875 50  0001 C CNN
F 3 "" H 5725 4875 50  0001 C CNN
	1    5725 4875
	1    0    0    -1  
$EndComp
Wire Wire Line
	4725 4875 5100 4875
Wire Wire Line
	5300 4875 5375 4875
Wire Wire Line
	5575 4875 5725 4875
Text Notes 4800 4375 0    31   Italic 0
D9
Text Notes 4800 4775 0    31   Italic 0
D5
Text Notes 4800 5075 0    31   Italic 0
D3
Text Notes 4800 5175 0    31   Italic 0
D2
Text Notes 4800 5475 0    31   Italic 0
D4
Text Notes 4800 4875 0    31   Italic 0
D13
Wire Wire Line
	9350 5575 9150 5575
Wire Wire Line
	9150 5575 9150 5475
Wire Wire Line
	9150 5475 7625 5475
Wire Wire Line
	9350 5775 9050 5775
Wire Wire Line
	9050 5775 9050 5575
Wire Wire Line
	9050 5575 7625 5575
$Comp
L AZ1117-3.3 U1
U 1 1
P 2525 1075
F 0 "U1" H 2375 1200 39  0000 C CNN
F 1 "NCP1117-3.3" H 2600 825 39  0000 L CNN
F 2 "TO_SOT_Packages_SMD:SOT-223-3Lead_TabPin2" H 2525 1325 50  0001 C CIN
F 3 "" H 2525 1075 50  0001 C CNN
	1    2525 1075
	1    0    0    -1  
$EndComp
$Comp
L R_Small R11
U 1 1
P 7950 1775
F 0 "R11" H 8000 1800 31  0000 L CNN
F 1 "1k" H 8000 1750 31  0000 L CNN
F 2 "TTB_MyLib:TTB_R0603" H 7950 1775 50  0001 C CNN
F 3 "" H 7950 1775 50  0001 C CNN
	1    7950 1775
	1    0    0    -1  
$EndComp
$Comp
L GND #PWR047
U 1 1
P 7950 2175
F 0 "#PWR047" H 7950 1925 50  0001 C CNN
F 1 "GND" H 7950 2025 39  0000 C CNN
F 2 "" H 7950 2175 50  0001 C CNN
F 3 "" H 7950 2175 50  0001 C CNN
	1    7950 2175
	1    0    0    -1  
$EndComp
Wire Wire Line
	7950 2175 7950 1875
Wire Wire Line
	7950 1675 7950 1075
Connection ~ 7950 1075
$Comp
L TEST TP1
U 1 1
P 8575 2575
F 0 "TP1" H 8625 2650 31  0000 L CNN
F 1 "Testpoint 7,0V" H 8625 2600 31  0000 L CNN
F 2 "Measurement_Points:Measurement_Point_Round-SMD-Pad_Small" H 8575 2575 50  0001 C CNN
F 3 "" H 8575 2575 50  0001 C CNN
	1    8575 2575
	1    0    0    -1  
$EndComp
$Comp
L R_Small R14
U 1 1
P 1575 5225
F 0 "R14" V 1600 5325 31  0000 L CNN
F 1 "22R" V 1650 5325 31  0000 L CNN
F 2 "TTB_MyLib:TTB_R0603" H 1575 5225 50  0001 C CNN
F 3 "" H 1575 5225 50  0001 C CNN
	1    1575 5225
	0    1    1    0   
$EndComp
$Comp
L R_Small R15
U 1 1
P 1575 5325
F 0 "R15" V 1600 5425 31  0000 L CNN
F 1 "22R" V 1650 5425 31  0000 L CNN
F 2 "TTB_MyLib:TTB_R0603" H 1575 5325 50  0001 C CNN
F 3 "" H 1575 5325 50  0001 C CNN
	1    1575 5325
	0    1    1    0   
$EndComp
$Comp
L C_Small C20
U 1 1
P 2050 5075
F 0 "C20" V 1950 5150 31  0000 L CNN
F 1 "10µ" V 2000 5150 31  0000 L CNN
F 2 "TTB_MyLib:TTB_C0805" H 2050 5075 50  0001 C CNN
F 3 "" H 2050 5075 50  0001 C CNN
	1    2050 5075
	0    1    1    0   
$EndComp
Connection ~ 2275 5075
$Comp
L GND #PWR048
U 1 1
P 1900 5075
F 0 "#PWR048" H 1900 4825 50  0001 C CNN
F 1 "GND" V 1900 4900 39  0000 C CNN
F 2 "" H 1900 5075 50  0001 C CNN
F 3 "" H 1900 5075 50  0001 C CNN
	1    1900 5075
	0    1    1    0   
$EndComp
Wire Wire Line
	1900 5075 1950 5075
Text Notes 4800 4275 0    31   Italic 0
D8
NoConn ~ 4725 4375
Wire Wire Line
	4725 4275 4900 4275
Text Notes 4800 3875 0    31   Italic 0
D17
Text Notes 4875 4400 0    31   Italic 0
PWM-Output (not used)
Connection ~ 1400 5025
$Comp
L R_Small R16
U 1 1
P 8975 6075
F 0 "R16" V 9025 6175 31  0000 L CNN
F 1 "0R" V 9075 6175 31  0000 L CNN
F 2 "TTB_MyLib:TTB_R0603" H 8975 6075 50  0001 C CNN
F 3 "" H 8975 6075 50  0001 C CNN
	1    8975 6075
	0    1    1    0   
$EndComp
Wire Wire Line
	8625 6075 8875 6075
Wire Wire Line
	9075 6075 9350 6075
Text Notes 8300 6300 0    31   Italic 0
R13, R16 only to be mounted\nif "CardDetect"-Signal is needed.
Wire Wire Line
	10050 1000 10575 1000
Wire Wire Line
	10575 1000 10575 1400
Wire Wire Line
	10050 1100 10475 1100
Wire Wire Line
	10475 1100 10475 1500
Connection ~ 10475 1500
Wire Wire Line
	10050 1200 10375 1200
Wire Wire Line
	10375 1200 10375 1600
Connection ~ 10375 1600
$Comp
L +5V #PWR049
U 1 1
P 9175 1350
F 0 "#PWR049" H 9175 1200 50  0001 C CNN
F 1 "+5V" H 9175 1490 39  0000 C CNN
F 2 "" H 9175 1350 50  0001 C CNN
F 3 "" H 9175 1350 50  0001 C CNN
	1    9175 1350
	1    0    0    -1  
$EndComp
$Comp
L GND #PWR050
U 1 1
P 9175 1750
F 0 "#PWR050" H 9175 1500 50  0001 C CNN
F 1 "GND" H 9175 1600 39  0000 C CNN
F 2 "" H 9175 1750 50  0001 C CNN
F 3 "" H 9175 1750 50  0001 C CNN
	1    9175 1750
	1    0    0    -1  
$EndComp
$Comp
L C_Small C21
U 1 1
P 9175 1550
F 0 "C21" H 9275 1575 31  0000 L CNN
F 1 "100n" H 9275 1525 31  0000 L CNN
F 2 "TTB_MyLib:TTB_C0603" H 9175 1550 50  0001 C CNN
F 3 "" H 9175 1550 50  0001 C CNN
	1    9175 1550
	1    0    0    -1  
$EndComp
Wire Wire Line
	9175 1350 9175 1450
Wire Wire Line
	9350 1400 9175 1400
Connection ~ 9175 1400
Wire Wire Line
	9175 1650 9175 1750
Wire Wire Line
	9350 1700 9175 1700
Connection ~ 9175 1700
Wire Wire Line
	10150 1600 10750 1600
Wire Wire Line
	10150 1400 10750 1400
Wire Wire Line
	10150 1500 10750 1500
NoConn ~ 10150 1700
Connection ~ 10575 1400
$Comp
L DALC208 U5
U 1 1
P 9750 1550
F 0 "U5" H 10050 1850 39  0000 R CNN
F 1 "DALC208" H 9450 1250 39  0000 L CNN
F 2 "TTB_MyLib:TTB_SOT23-6L" H 9750 1175 30  0001 C CNN
F 3 "" H 9750 1550 50  0000 C CNN
	1    9750 1550
	-1   0    0    -1  
$EndComp
Wire Wire Line
	10050 900  10675 900 
Wire Wire Line
	10675 900  10675 1700
$Comp
L D_Small D4
U 1 1
P 1775 3575
F 0 "D4" V 1750 3625 31  0000 L CNN
F 1 "1N4148" V 1800 3625 31  0000 L CNN
F 2 "TTB_MyLib:TTB_D0603" V 1775 3575 50  0001 C CNN
F 3 "" V 1775 3575 50  0001 C CNN
	1    1775 3575
	0    1    1    0   
$EndComp
Wire Wire Line
	1775 3675 1775 3875
Connection ~ 1775 3875
Wire Wire Line
	1775 3475 1775 3425
Wire Wire Line
	1775 3425 2075 3425
Connection ~ 2075 3425
$EndSCHEMATC
